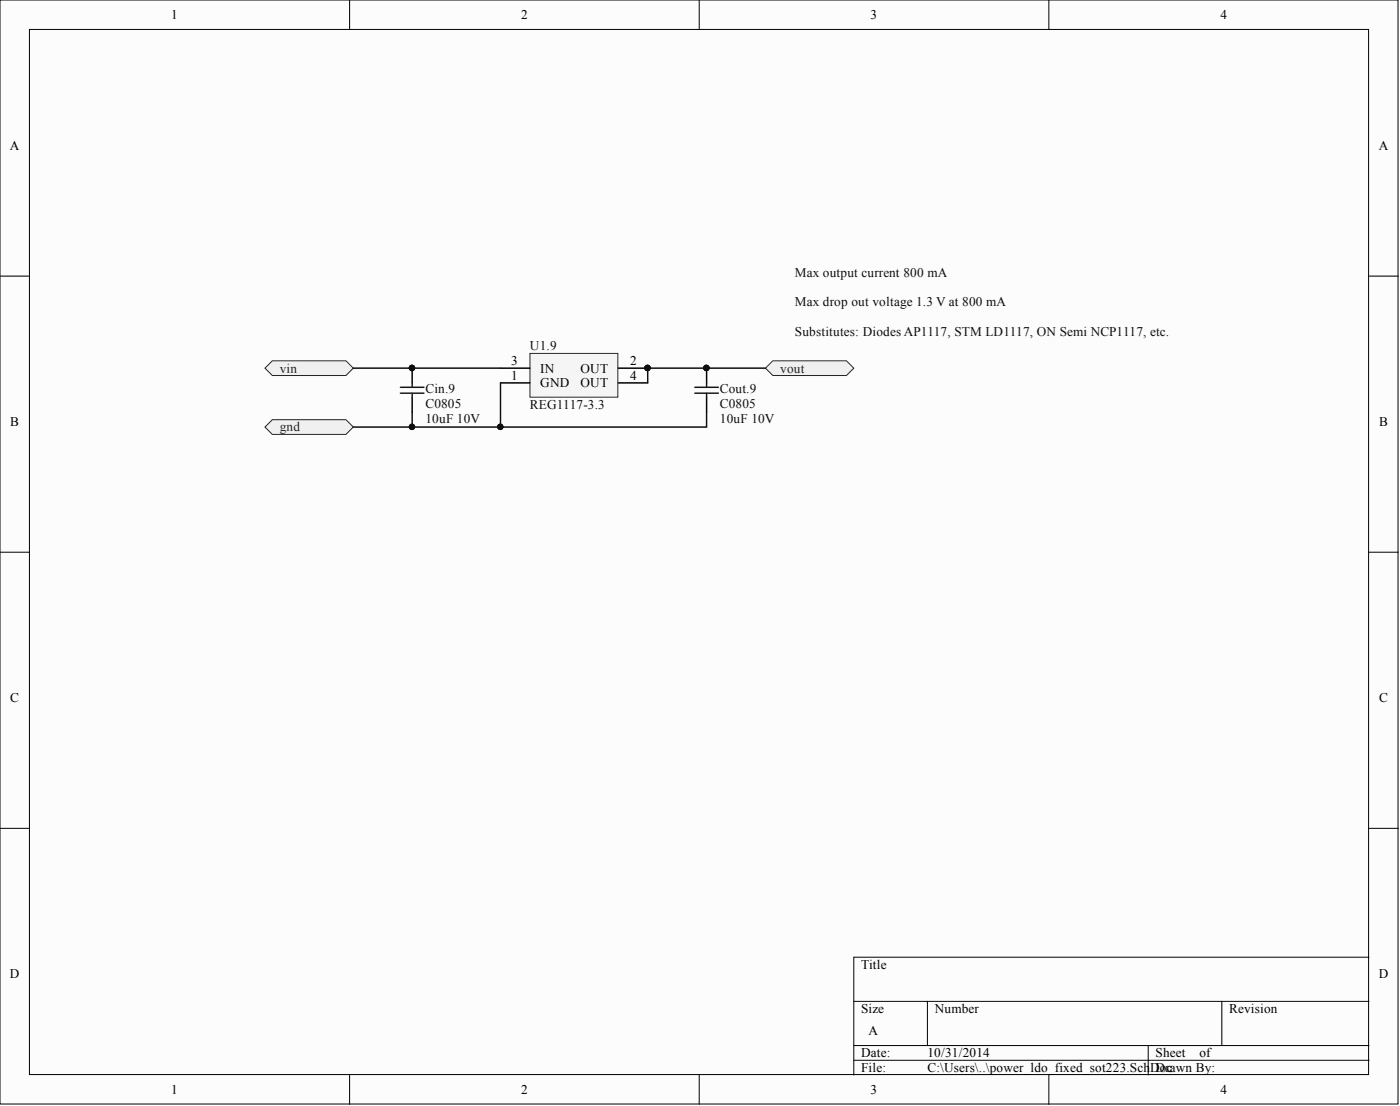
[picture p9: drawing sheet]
<svg xmlns="http://www.w3.org/2000/svg" width="241mm" height="190mm" viewBox="0 0 241 190" stroke-linecap="round" stroke-linejoin="round" font-family="sans-serif">
<g fill="#fcfcfc" stroke="#000" stroke-width=".17">
<path d="M0 0h241v190.2h-241z"/>
<path d="M5.1 5.1h230.8v180h-230.8z"/>
</g>
<g fill="none" stroke="#000" stroke-width=".17">
<path d="M60.3 0v5.1M120.5 0v5.1M180.8 0v5.1M0 47.6h5.1M236 47.6h5M0 95.1h5.1M236 95.1h5M0 142.7h5.1M236 142.7h5M147.2 172.5h88.8M159.8 172.5v7.6M210.6 172.5v7.6"/>
<path d="M236 164.9h-88.8v20.3M60.3 185.2v5M120.5 185.2v5M147.2 180.1h88.8M147.2 182.6h88.8M180.8 185.2v5M197.9 180.1v5.1"/>
</g>
<path d="M91.3 60.9h15.2v7.5h-15.2z" fill="#f5f5f5" stroke="#262626" stroke-width=".17"/>
<path d="M86.3 65.9h5M86.3 63.4h5M106.6 65.9h5M106.6 63.4h5" fill="none" stroke="#000" stroke-width=".25"/>
<circle cx="111.6" cy="63.4" r=".47" fill="#0e0e0e" stroke="#0e0e0e" stroke-width=".17"/>
<g fill="#f0f0f0" stroke="#262626" stroke-width=".17">
<path d="M45.7 73.6l1.2-1.3h12.7l1.3 1.3-1.3 1.2h-12.7z" fill-rule="evenodd"/>
<path d="M45.7 63.4l1.2-1.3h12.7l1.3 1.3-1.3 1.3h-12.7z" fill-rule="evenodd"/>
<path d="M131.9 63.4l1.3-1.3h12.7l1.3 1.3-1.3 1.3h-12.7z" fill-rule="evenodd"/>
</g>
<path d="M71 63.4v2.5M71 68.5v2.5M121.8 63.4v2.5M121.8 68.5v2.5" fill="none" stroke="#000" stroke-width=".25"/>
<g fill="#0e0e0e" stroke="#0e0e0e" stroke-width=".17">
<circle cx="71" cy="63.4" r=".47"/>
<circle cx="121.7" cy="63.4" r=".47"/>
<circle cx="111.6" cy="63.4" r=".47"/>
<circle cx="71" cy="73.5" r=".47"/>
<circle cx="86.2" cy="73.5" r=".47"/>
</g>
<path d="M69 67.7h4.1M69 66.7h4.1M71 65.9v.8M71 67.7v.8M119.8 67.7h4M119.8 66.7h4M121.8 65.9v.8M121.8 67.7v.8" fill="none" stroke="#1c1c1c" stroke-width=".25"/>
<path d="M60.9 63.4h25.4M71 71v2.6M86.3 65.9v7.7M121.8 71v2.6h-60.9M131.9 63.4h-20.3v2.5" fill="none" stroke="#0e0e0e" stroke-width=".25"/>
<g font-size="2.3">
<text x="29.5" y="3.3">1</text>
<text x="89.8" y="3.3">2</text>
<text x="150" y="3.3">3</text>
<text x="210.3" y="3.3">4</text>
<text x="1.7" y="25.8">A</text>
<text x="237.7" y="25.8">A</text>
<text x="88.1" y="65.4">1</text>
<text x="88.1" y="62.9">3</text>
<text x="93.1" y="64.2">IN</text>
<text x="100.1" y="64.2">OUT</text>
<text x="108.6" y="62.9">2</text>
<text x="108.6" y="65.4">4</text>
<text x="93.1" y="66.7">GND</text>
<text x="100.1" y="66.7">OUT</text>
<text x="1.8" y="73.4">B</text>
<text x="237.7" y="73.4">B</text>
<text x="1.8" y="120.9">C</text>
<text x="237.7" y="120.9">C</text>
<text x="148.4" y="166.9">Title</text>
<text x="1.7" y="168.5">D</text>
<text x="237.7" y="168.5">D</text>
<text x="148.4" y="174.5">Size</text>
<text x="149.7" y="178.3">A</text>
<text x="161.1" y="174.5">Number</text>
<text x="211.9" y="174.5">Revision</text>
<text x="148.4" y="182.1">Date:</text>
<text x="148.4" y="184.7">File:</text>
<text x="159.8" y="182.1">10/31/2014</text>
<text x="159.8" y="184.7">C:\Users\..\power_ldo_fixed_sot223.Sch</text>
<text x="198.2" y="184.7">DDorawn By:</text>
<text x="199.2" y="182.1">Sheet</text>
<text x="201.1" y="184.7">c</text>
<text x="206.7" y="182.1">of</text>
<text x="29.5" y="188.5">1</text>
<text x="89.8" y="188.5">2</text>
<text x="150" y="188.5">3</text>
<text x="210.3" y="188.5">4</text>
</g>
<g font-size="2.3" fill="#0e0e0e">
<text x="137" y="47.7">Max output current 800 mA</text>
<text x="137" y="52.8">Max drop out voltage 1.3 V at 800 mA</text>
<text x="137" y="57.8">Substitutes: Diodes AP1117, STM LD1117, ON Semi NCP1117, etc.</text>
<text x="91.3" y="60.4">U1.9</text>
<text x="73.3" y="67.7">Cin.9</text>
<text x="73.3" y="70.3">C0805</text>
<text x="91.3" y="70.5">REG1117-3.3</text>
<text x="124.1" y="67.7">Cout.9</text>
<text x="124.1" y="70.3">C0805</text>
<text x="73.3" y="72.8">10uF 10V</text>
<text x="124.1" y="72.8">10uF 10V</text>
</g>
<g font-size="2.3" fill="#262626">
<text x="48.2" y="64.2">vin</text>
<text x="134.5" y="64.2">vout</text>
<text x="48.2" y="74.3">gnd</text>
</g>
</svg>
